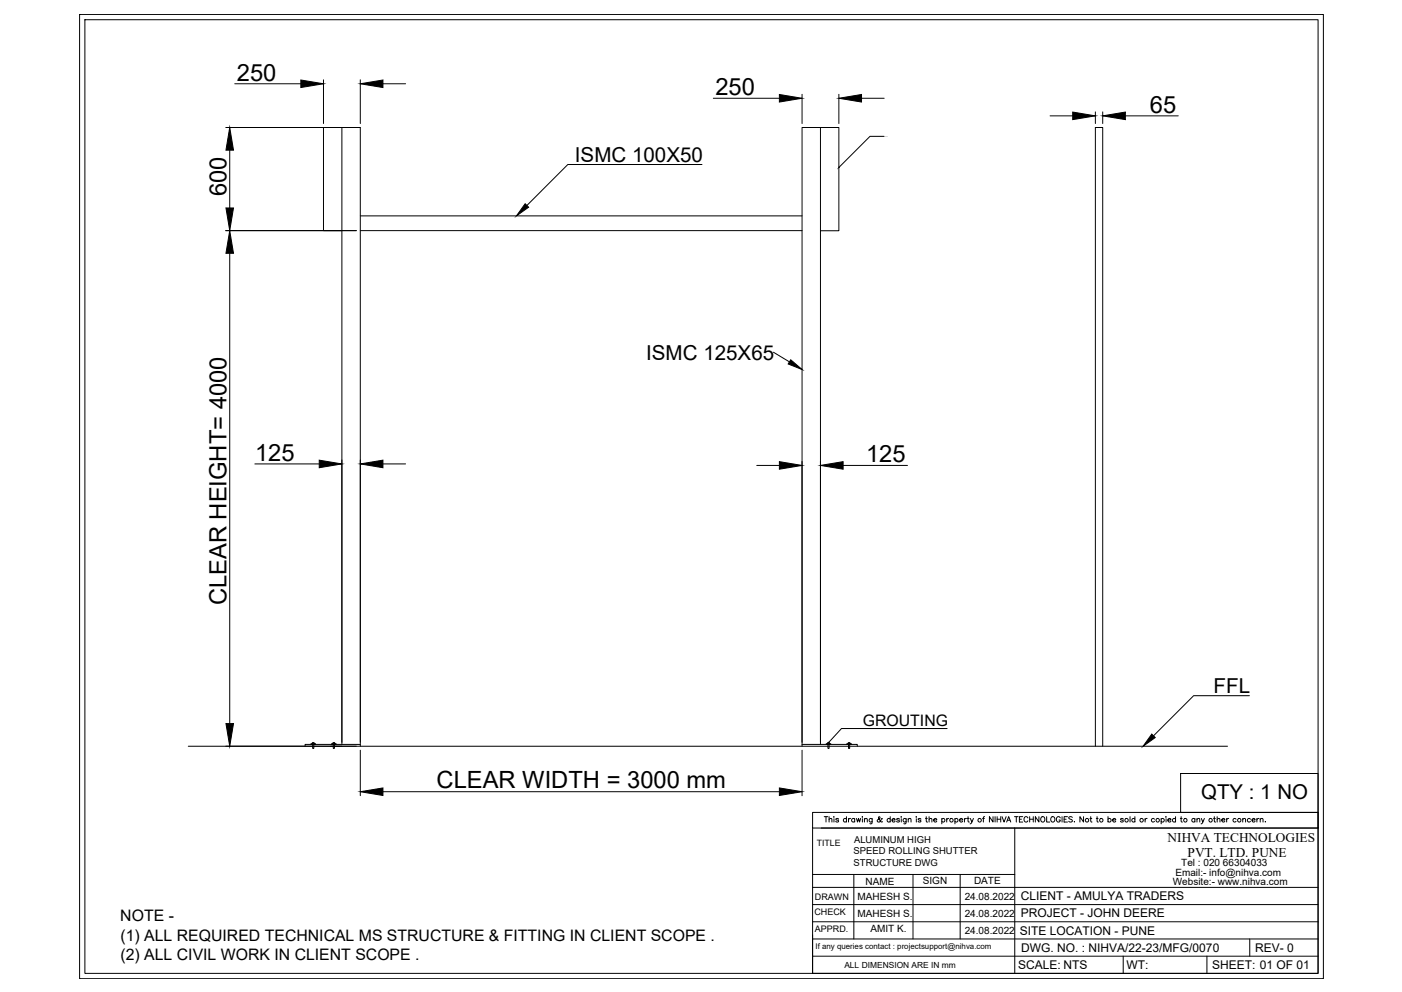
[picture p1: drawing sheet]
<svg xmlns="http://www.w3.org/2000/svg" width="594mm" height="420mm" viewBox="0 0 594 420" stroke-linecap="round" stroke-linejoin="round" font-family="sans-serif">
<!-- layer: 0 -->
<g fill="none" stroke="#000" stroke-width=".42">
<path d="M33.7 6.1h527.1v408.4h-527.1zM36 8.4h522.5v403.9h-522.5zM99.5 35.5h28M137.1 33.8v18.5M152.7 33.8v18.5M162.3 35.5h9.6M339.9 39.9v12.4M355.5 39.9v12.4M95.7 54h57v262.1M302.3 41.6h28M347.7 54h7.8v43.7h-7.8M365.1 41.6h9.6"/>
<path d="M374.6 57.7h-6l-13 13.1M445 49.1h9.6M464.1 47.4v4.9M467.3 47.4v4.9M476.9 49.1h22.4M97.3 63.6v24.5M297.5 69.7h-56.9l-17.3 17.3M95.7 97.7h55.3M144.9 97.7h-7.8v-43.7h7.8v261.3M152.7 97.7h187.2M152.7 91.4h187.2M97.3 107.3v199.2"/>
<path d="M327.7 149.2l6.8 4.1M108 196.5h27.3M162.3 196.5h9.6M320.7 197.1h9.6M339.9 195.4v119M347.7 195.4v119M357.3 197.1h27.2M529.4 294.7h-23.6l-17 17M79.8 316.1h440.4M131.8 315.2h1.9M132.2 314.8l.3-.2 .7 .2-.2 2.2h-.5v-2zM132.2 315h-.4v.3"/>
<path d="M132.5 315h.5M133.2 315h.5v.3M140.5 315.2h1.9M141 314.8l.2-.2 .7 .2-.2 .2v2h-.5v-2zM141 315h-.5v.3M141.2 315h.5M141.9 315h.5v.3M152.7 315.3h-23.4v.8M152.7 317.8v19.2M339.9 315.3h23.4v.8M339.9 317.8v19.2M347.7 315.3v-261.3h-7.8v262.1"/>
<path d="M350.1 315.2h1.9M350.6 315h-.5v.3M350.8 314.6l.7 .2-.2 2.2h-.5v-2h-.2zM350.8 315h.5M351.5 315h.5v.3M358.8 315.2h2M359.3 314.8l.3-.2 .7 .2-.3 .2v2h-.4v-2zM359.3 315h-.5v.3M359.6 315h.4M360.3 315h.5v.3M401.3 308.6h-44.7l-5.4 5.8M464.1 316.1v-262.1h3.2v262.1"/>
<path d="M162.3 335.3h168M500.3 327.6h58.2v16.5h-58.2zM344.3 344.1h214.2v6.6h-214.2zM348 350.7h210.5M349.2 345.9h1.6M350 345.9v2.3M351.3 347.1l.6-.4 .5 .1 .1 1.4M351.3 345.9v2.3M353.4 345.9v.2zM353.4 346.8v1.4M355.3 347l-.4-.3-.8 .3 1.1 .5v.6l-.6 .1-.5-.4M358.7 347a.73 .73 0 0 0-1.1-.1 .73 .73 0 0 0 0 1.1 .73 .73 0 0 0 1.1-.2"/>
<path d="M358.7 345.9v2.3M359.5 346.7v1.5M360.4 346.7l-.5 .1-.4 .5M362.2 347a.73 .73 0 0 0-1.1-.1 .73 .73 0 0 0 0 1.1 .73 .73 0 0 0 1.1-.2M362.2 346.7v1.5M362.9 346.7l.5 1.5 .4-1.5 .4 1.5 .5-1.5M365.4 345.9v.2zM365.4 346.8v1.4M366.3 347.1l.5-.4 .6 .1 .1 1.4M366.3 346.7v1.5M369.6 346.7l-.1 2-.9 .1M369.6 347a.73 .73 0 0 0-1.1-.1 .73 .73 0 0 0 0 1.1 .73 .73 0 0 0 1.1-.2"/>
<path d="M373.9 346.9l-.2-.2a1.37 1.37 0 0 1-1.9 1.3v-.7l1.1-.9-.3-.5-.4 .3 .2 .6 .9 1.3 .6-.1M377.2 347a.73 .73 0 0 0-1.1-.1 .73 .73 0 0 0 0 1.1 .73 .73 0 0 0 1.1-.2M377.2 345.9v2.3M378 347.3h1.3a.73 .73 0 0 0-1-.4 .73 .73 0 0 0-.3 1 .73 .73 0 0 0 1.1 .2l.2-.3M381.1 347l-.4-.3-.8 .3 1.1 .5v.6l-.6 .1-.5-.4M381.9 345.9v.2zM381.9 346.8v1.4M384 346.7l-.1 2-.9 .1M384 347a.73 .73 0 0 0-1.1-.1 .73 .73 0 0 0 0 1.1 .73 .73 0 0 0 1.1-.2M384.8 347.1l.6-.4 .5 .1 .1 1.4M384.8 346.7v1.5M388.3 345.9v.2z"/>
<path d="M388.3 346.8v1.4M390.2 347l-.4-.3-.8 .3 1.1 .5v.6l-.6 .1-.5-.4M392.2 346.7h.7M392.5 345.9v1.8l.5 .5M393.7 347.1l.5-.4 .6 .1 .1 1.4M393.7 345.9v2.3M395.6 347.3h1.3a.73 .73 0 0 0-1-.4 .73 .73 0 0 0-.3 1 .73 .73 0 0 0 1.1 .2l.2-.3M399.1 347a.73 .73 0 0 1 1.1-.1 .73 .73 0 0 1 0 1.1 .73 .73 0 0 1-1.1-.2M399.1 346.7v2.2M401.2 346.7v1.5M402 346.7l-.5 .1-.3 .5M404.6 347a.73 .73 0 0 1 1.1-.1 .73 .73 0 0 1 0 1.1 .73 .73 0 0 1-1.1-.2"/>
<path d="M404.6 346.7v2.2M406.6 347.3h1.3a.73 .73 0 0 0-1-.4 .73 .73 0 0 0-.3 1 .73 .73 0 0 0 1.1 .2l.2-.3M408.7 346.7v1.5M409.5 346.7l-.5 .1-.3 .5M409.9 346.7h.7M410.2 345.9v1.8l.5 .5M411.2 346.7l.6 1.5 .7-1.5M411.8 348.2l-.7 .7M416.4 346.7h.7M417.2 345.9l-.5 .4v1.9M420.8 345.9v2.3l-1.5-2.3v2.3M421.6 345.9v2.3"/>
<path d="M422.5 345.9v2.3M422.5 347h1.5M424 345.9v2.3M424.6 345.9l.9 2.3 .8-2.3M426.5 348.2l.9-2.3 .9 2.3M426.9 347.4h1.1M429.9 345.9h1.5M430 350.7v61.6M430.6 345.9v2.3M432 347h.8M433.4 345.9h-1.4v2.3h1.4M435.5 346.4a.84 .84 0 0 0-.9-.5 .84 .84 0 0 0-.7 .9v.5a.84 .84 0 0 0 .7 .9 .84 .84 0 0 0 .9-.6"/>
<path d="M436.3 347h1.5M436.3 345.9v2.3M437.8 345.9v2.3M440.2 345.9v2.3l-1.5-2.3v2.3M441.2 346.2a1 1 0 0 1 1.6 .8 1 1 0 0 1-1.6 .8zM443.5 345.9v2.3h1.3M445.5 346.2l.2-.2a1.03 1.03 0 0 1 1.3 1.1 1.03 1.03 0 0 1-1.5 .7l-.3-.5zM449.3 346.4a.84 .84 0 0 0-1-.5 .84 .84 0 0 0-.7 .9v.5a.82 .82 0 0 0 .9 .9 .82 .82 0 0 0 .8-.9h-.6M450 345.9v2.3M450.9 347h.9M452.3 345.9h-1.4v2.3h1.4M454.4 346.2l-.6-.3-.9 .3 .2 .6 1.2 .5 .1 .5-.6 .4-.9-.4"/>
<path d="M455.3 348h.1M459.1 345.9v2.3l-1.5-2.3v2.3M461.9 346.7h.7M462.2 345.9v1.8l.5 .5M464.5 346.7h.8M464.9 345.9v1.8l.5 .5M469.5 347a.73 .73 0 0 1 1.1-.1 .73 .73 0 0 1 0 1.1 .73 .73 0 0 1-1.1-.2M469.5 345.9v2.3M471.5 347.3h1.3a.73 .73 0 0 0-1-.4 .73 .73 0 0 0-.3 1 .73 .73 0 0 0 1.1 .2l.2-.3M476 347l-.4-.3-.8 .3 1.1 .5v.6l-.7 .1-.4-.4M478.8 345.9v2.3M480.9 347a.73 .73 0 0 0-1.1-.1 .73 .73 0 0 0 0 1.1 .73 .73 0 0 0 1.1-.2"/>
<path d="M480.9 345.9v2.3M485.2 346.7v1.5M486.1 346.7l-.6 .1-.3 .5M489.2 347a.73 .73 0 0 0-1.1-.1 .73 .73 0 0 0 0 1.1 .73 .73 0 0 0 1.1-.2M492 347a.73 .73 0 0 1 1.1-.1 .73 .73 0 0 1 0 1.1 .73 .73 0 0 1-1.1-.2M492 346.7v2.2M494.1 345.9v.2zM494.1 346.8v1.4M494.9 347.3h1.3a.73 .73 0 0 0-1.1-.4 .73 .73 0 0 0-.2 1 .73 .73 0 0 0 1.1 .2l.2-.3M498.1 347a.73 .73 0 0 0-1-.1 .73 .73 0 0 0 0 1.1 .73 .73 0 0 0 1-.2M498.1 345.9v2.3M500.2 346.7h.7"/>
<path d="M500.5 345.9v1.8l.5 .5M506.3 347a.73 .73 0 0 0-1.1-.1 .73 .73 0 0 0 0 1.1 .73 .73 0 0 0 1.1-.2M506.3 346.7v1.5M507.2 347.1l.5-.4 .6 .1 .1 1.4M507.2 346.7v1.5M509 346.7l.7 1.5 .6-1.5M509.7 348.2l-.8 .7M514.2 346.7h.8M514.5 345.9v1.8l.6 .5M515.8 347.1l.5-.4 .5 .1 .1 1.4M515.8 345.9v2.3M517.7 347.3h1.3a.73 .73 0 0 0-1-.4 .73 .73 0 0 0-.3 1 .73 .73 0 0 0 1.1 .2l.2-.3"/>
<path d="M519.8 346.7v1.5M520.7 346.7l-.6 .1-.3 .5M523.8 347a.73 .73 0 0 0-1.1-.1 .73 .73 0 0 0 0 1.1 .73 .73 0 0 0 1.1-.2M526.6 347.1l.5-.4 .6 .1 .1 1.4M526.6 346.7v1.5M529.9 347a.73 .73 0 0 0-1.1-.1 .73 .73 0 0 0 0 1.1 .73 .73 0 0 0 1.1-.2M530.5 347.3h1.3a.73 .73 0 0 0-1-.4 .73 .73 0 0 0-.3 1 .73 .73 0 0 0 1.1 .2l.2-.3M532.6 346.7v1.5M533.5 346.7l-.6 .1-.3 .5M534 347.1l.6-.4 .5 .1 .1 1.4M534 346.7v1.5M536.2 348h.1"/>
<path d="M558.5 344.1v68.2h-214.2v-61.6M344.3 375.9h214.2M344.3 370.4h85.7M361.8 370.4v27.3M386.9 370.4v27.3M406.9 370.4v27.3M344.3 397.7h214.2M344.3 390.4h214.2M344.3 383.1h214.2M529.6 397.7v7.3M344.3 405h214.2M476 405v7.3"/>
<path d="M511.4 405v7.3"/>
<circle cx="403.2" cy="347.4" r=".75"/>
<circle cx="415.1" cy="347.4" r=".75"/>
<circle cx="460.6" cy="347.4" r=".75"/>
<circle cx="466.7" cy="347.4" r=".75"/>
<circle cx="477.4" cy="347.4" r=".76"/>
<circle cx="483.7" cy="347.4" r=".76"/>
<circle cx="490.6" cy="347.4" r=".75"/>
<circle cx="502.3" cy="347.4" r=".75"/>
<circle cx="513" cy="347.4" r=".75"/>
<circle cx="525.1" cy="347.4" r=".75"/>
</g>
<g fill="#000" stroke="#000" stroke-width=".42">
<path d="M127.5 33.9l9.6 1.6-9.6 1.6zM152.7 35.5l9.6-1.6v3.2zM330.3 40l9.6 1.6-9.6 1.6zM355.5 41.6l9.6-1.6v3.2zM454.6 47.5l9.5 1.6-9.5 1.6zM467.3 49.1l9.6-1.6v3.2zM97.3 54l1.6 9.6h-3.2zM95.7 88.1h3.2l-1.6 9.6zM222.5 86.3l1.5 1.5-5.2 3.6zM97.3 97.7l1.6 9.6h-3.2zM335.1 152.4l4.8 4.1-5.9-2.3zM135.3 194.9l9.6 1.6-9.6 1.6z"/>
<path d="M152.7 196.5l9.6-1.6v3.2zM330.3 195.5l9.6 1.6-9.6 1.6zM347.7 197.1l9.6-1.6v3.2zM95.7 306.5h3.2l-1.6 9.6zM488 310.9l1.5 1.5-5.1 3.7zM152.7 335.3l9.6-1.6v3.2zM330.3 333.7l9.6 1.6-9.6 1.6z"/>
</g>
<g font-size="10.1">
<text x="100.4" y="34.1">250</text>
<text x="303.2" y="40.3">250</text>
<text x="487.3" y="47.7">65</text>
<text x="96" y="83.1" transform="rotate(-90 96 83.1)">600</text>
<text x="108.1" y="195.2">125</text>
<text x="367" y="195.8">125</text>
<text x="96" y="256.4" transform="rotate(-90 96 256.4)">CLEAR HEIGHT= 4000</text>
<text x="185" y="333.9">CLEAR WIDTH = 3000 mm</text>
</g>
<g font-size="8.7">
<text x="243.6" y="68.5">ISMC 100X50</text>
<text x="273.8" y="152.4">ISMC 125X65</text>
<text x="514.2" y="293.4">FFL</text>
<text x="509" y="338.3">QTY : 1 NO</text>
</g>
<g font-size="6.7">
<text x="365.6" y="307.7">GROUTING</text>
<text x="51" y="390.3">NOTE -</text>
<text x="51.1" y="398.4">(1) ALL REQUIRED TECHNICAL MS STRUCTURE &amp; FITTING IN CLIENT SCOPE .</text>
<text x="51.1" y="406.5">(2) ALL CIVIL WORK IN CLIENT SCOPE .</text>
</g>
<g font-size="5.6">
<text x="494.8" y="356.6">NIHVA TECHNOLOGIES</text>
<text x="503.2" y="363">PVT. LTD. PUNE</text>
</g>
<g font-size="5.1">
<text x="432.5" y="381.3">CLIENT - AMULYA TRADERS</text>
<text x="432.6" y="388.5">PROJECT - JOHN DEERE</text>
<text x="432.1" y="395.8">SITE LOCATION - PUNE</text>
<text x="432.7" y="403.1">DWG. NO. : NIHVA/22-23/MFG/0070</text>
<text x="531.9" y="403">REV- 0</text>
<text x="431.4" y="410.4">SCALE: NTS</text>
<text x="477.4" y="410.3">WT:</text>
<text x="513.6" y="410.4">SHEET: 01 OF 01</text>
</g>
<g font-size="4.2">
<text x="498.1" y="371.1">Email:- info@nihva.com</text>
<text x="500.6" y="366.9">Tel : 020 66304033</text>
<text x="366.8" y="374.8">NAME</text>
<text x="391" y="374.4">SIGN</text>
<text x="412.8" y="374.4">DATE</text>
<text x="497" y="375">Website:- www.nihva.com</text>
<text x="363.4" y="381">MAHESH S.</text>
<text x="408.8" y="381">24.08.2022</text>
<text x="363.4" y="388.3">MAHESH S.</text>
<text x="408.8" y="388.3">24.08.2022</text>
<text x="368.8" y="394.9">AMIT K.</text>
<text x="408.8" y="395.6">24.08.2022</text>
</g>
<g font-size="4">
<text x="361.9" y="357">ALUMINUM HIGH</text>
<text x="361.7" y="361.8">SPEED ROLLING SHUTTER</text>
<text x="361.7" y="366.7">STRUCTURE DWG</text>
</g>
<g font-size="3.8">
<text x="345.3" y="381.1">DRAWN</text>
<text x="345.1" y="387.5">CHECK</text>
<text x="345.3" y="394.7">APPRD.</text>
</g>
<text font-size="3.7" x="346.1" y="358.3">TITLE</text>
<text font-size="3.6" x="357.8" y="409.9">ALL DIMENSION ARE IN mm</text>
<text font-size="3.4" x="345.6" y="401.8">If any queries contact : projectsupport@nihva.com</text>
<text font-size=".3" x="374.6" y="57.8">ISMC 125X65</text>
</svg>
